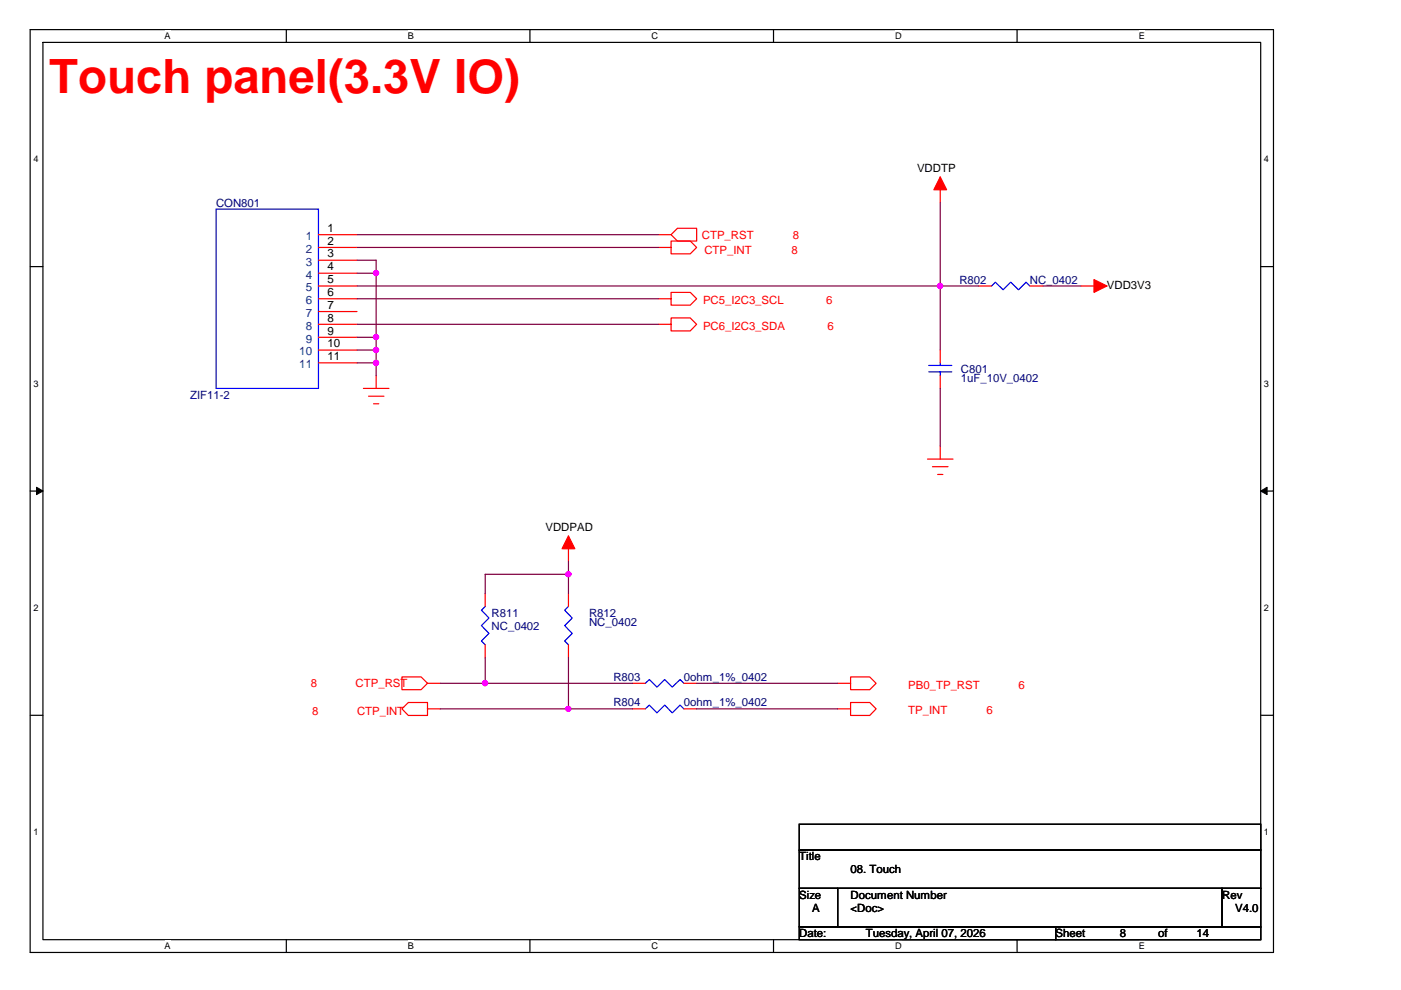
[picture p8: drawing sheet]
<svg xmlns="http://www.w3.org/2000/svg" width="297mm" height="210mm" viewBox="0 0 297 210" stroke-linecap="round" stroke-linejoin="round" font-family="sans-serif">
<path d="M6.4 6.3h263.6v195.6h-263.6zM9.1 9h258.2v190.2h-258.2z" fill="none" stroke="#000" stroke-width=".25"/>
<g fill="#fff">
<path d="M34.9 6.5h1.3v2.2h-1.3z"/>
<path d="M34.9 199.4h1.3v2.2h-1.3z"/>
</g>
<path d="M60.7 6.3v2.7M60.7 199.2v2.7" fill="none" stroke="#000" stroke-width=".25"/>
<g fill="#fff">
<path d="M86.5 6.5h1.3v2.2h-1.3z"/>
<path d="M86.5 199.4h1.3v2.2h-1.3z"/>
</g>
<path d="M112.4 6.3v2.7M112.4 199.2v2.7" fill="none" stroke="#000" stroke-width=".25"/>
<g fill="#fff">
<path d="M138.1 6.5h1.4v2.2h-1.4z"/>
<path d="M138.1 199.4h1.4v2.2h-1.4z"/>
</g>
<path d="M164 6.3v2.7M164 199.2v2.7" fill="none" stroke="#000" stroke-width=".25"/>
<g fill="#fff">
<path d="M189.8 6.5h1.3v2.2h-1.3z"/>
<path d="M189.8 199.4h1.3v2.2h-1.3z"/>
</g>
<path d="M215.6 6.3v2.7M215.6 199.2v2.7" fill="none" stroke="#000" stroke-width=".25"/>
<g fill="#fff">
<path d="M241.4 6.5h1.3v2.2h-1.3z"/>
<path d="M241.4 199.4h1.3v2.2h-1.3z"/>
<path d="M7.1 32.7h1v2.2h-1z"/>
<path d="M268 32.7h1v2.2h-1z"/>
<path d="M7.1 80.2h1v2.2h-1z"/>
<path d="M268 80.2h1v2.2h-1z"/>
</g>
<path d="M6.4 56.5h2.7M267.3 56.5h2.7" fill="none" stroke="#000" stroke-width=".25"/>
<g fill="#fff">
<path d="M7.1 127.8h1v2.2h-1z"/>
<path d="M268 127.8h1v2.2h-1z"/>
</g>
<path d="M6.4 104.1h2.7M267.3 104.1h2.7" fill="none" stroke="#000" stroke-width=".25"/>
<path d="M7.7 103.3l1.4 .8-1.4 .8zM267.3 104.1l1.3-.8v1.6z" fill="#000" stroke="#000" stroke-width=".21"/>
<g fill="#fff">
<path d="M7.1 175.3h1v2.2h-1z"/>
<path d="M268 175.3h1v2.2h-1z"/>
</g>
<path d="M6.4 151.7h2.7M267.3 151.7h2.7M169.5 174.8h97.8v5.4h-97.8zM169.5 180.2h97.8v8.2h-97.8zM169.5 188.4h8.1v8.1h-8.1zM169.5 196.5h54.3v2.7h-54.3zM177.6 188.4h81.5v8.1h-81.5zM223.8 196.5h43.5v2.7h-43.5zM259.1 188.4h8.2v8.1h-8.2z" fill="none" stroke="#000" stroke-width=".25"/>
<g fill="none" stroke="#f00" stroke-width=".25">
<path d="M199.3 37.5v5.5M67.5 49.8h8.2M67.5 52.5h8.2M67.5 55.2h8.2M67.5 57.9h8.2M139.6 52.5h2.7v-1.4h4l1.4 1.4-1.4 1.3h-4v-1.3M139.6 49.8h2.7l1.3 1.3h4.1v-2.7h-4.1l-1.3 1.4M67.5 60.6h8.2M67.5 63.3h8.2M67.5 66.1h8.2M67.5 68.8h8.2M67.5 71.5h8.2"/>
<path d="M67.5 74.2h8.2M67.5 76.9h8.2M79.8 79.6v2.8M139.6 63.3h2.7v-1.3h4l1.4 1.3-1.4 1.4h-4v-1.4M139.6 68.8h2.7v-1.4h4l1.4 1.4-1.4 1.4h-4v-1.4M199.3 74.2v2.7M199.3 79.6v2.8M207.5 60.6h2.7M218.4 60.6h2.7M229.2 60.6h5.5M77 82.4h5.5M78.1 84h3.3"/>
<path d="M79.2 85.6h1.1M196.6 97.3h5.5M197.7 98.9h3.3M199.3 94.6v2.7M120.5 113.6v5.5M198.8 100.6h1.1M102.9 136.7v2.8M102.9 125.9v2.7M120.5 136.7v2.8M120.5 125.9v2.7M90.6 150.3v1.4h-4l-1.4-1.4 1.4-1.4h4v1.4h2.7M90.6 144.9l-1.3-1.4h-4.1v2.7h4.1l1.3-1.3h2.7"/>
<path d="M134.1 144.9h2.7M134.1 150.3h2.7M145 144.9h2.7M145 150.3h2.7M177.6 144.9h2.7v-1.4h4.1l1.4 1.4-1.4 1.3h-4.1v-1.3M177.6 150.3h2.7v-1.4h4.1l1.4 1.4-1.4 1.4h-4.1v-1.4"/>
</g>
<g fill="#f00" stroke="#f00" stroke-width=".25">
<path d="M231.9 59.3l2.8 1.3-2.8 1.4z"/>
<path d="M199.3 37.5l1.4 2.7h-2.7z"/>
<path d="M120.5 113.6l1.4 2.7h-2.7z"/>
</g>
<path d="M45.8 44.3h21.7v38.1h-21.7zM196.9 78.8h4.9M196.9 77.5h4.9M199.3 76.9v.6M199.3 78.8v.8M210.2 60.6l.8-.8 1.7 1.6 1.6-1.6 1.6 1.6 1.7-1.6 .8 .8M102.9 128.6l-.8 .8 1.6 1.6-1.6 1.6 1.6 1.7-1.6 1.6 .8 .8M120.5 128.6l-.8 .8 1.6 1.6-1.6 1.6 1.6 1.7-1.6 1.6 .8 .8M136.8 144.9l.9-.8 1.6 1.6 1.6-1.6 1.6 1.6 1.7-1.6 .8 .8M136.8 150.3l.9-.8 1.6 1.6 1.6-1.6 1.6 1.6 1.7-1.6 .8 .8" fill="none" stroke="#00f" stroke-width=".25"/>
<g fill="none" stroke="#800040" stroke-width=".25">
<path d="M75.7 49.8h63.9M75.7 52.5h63.9M75.7 57.9h4.1M75.7 55.2h4.1v2.7M79.8 57.9v13.6M199.3 43v17.6M75.7 68.8h63.9M75.7 63.3h63.9M75.7 60.6h123.6M75.7 71.5h4.1M75.7 74.2h4.1M75.7 76.9h4.1"/>
<path d="M79.8 71.5v2.7M79.8 74.2v2.7M79.8 76.9v2.7M199.3 60.6h8.2M199.3 60.6v13.6M221.1 60.6h8.1M199.3 82.4v12.2M120.5 119.1v2.7M102.9 139.5v5.4M120.5 139.5v10.8M120.5 121.8h-17.6v4.1M120.5 121.8v4.1"/>
<path d="M93.3 144.9h9.6M93.3 150.3h27.2M102.9 144.9h31.2M120.5 150.3h13.6M147.7 150.3h29.9M147.7 144.9h29.9"/>
</g>
<g fill="#f0f" stroke="#f0f" stroke-width=".25">
<circle cx="79.7" cy="71.5" r=".52"/>
<circle cx="79.7" cy="57.9" r=".52"/>
<circle cx="79.7" cy="76.9" r=".54"/>
<circle cx="79.7" cy="74.2" r=".54"/>
<circle cx="199.3" cy="60.6" r=".54"/>
<circle cx="120.5" cy="150.3" r=".52"/>
<circle cx="120.5" cy="121.7" r=".54"/>
<circle cx="102.8" cy="144.9" r=".54"/>
</g>
<text font-size="10" fill="#f00" x="10.5" y="19.7">Touch panel(3.3V IO)</text>
<g font-size="2.5" fill="#004080">
<text x="64.8" y="50.9">1</text>
<text x="64.8" y="53.6">2</text>
<text x="64.8" y="56.3">3</text>
<text x="64.8" y="59.1">4</text>
<text x="64.8" y="61.8">5</text>
<text x="64.8" y="64.5">6</text>
<text x="64.8" y="67.2">7</text>
<text x="64.8" y="69.9">8</text>
<text x="63.5" y="75.4">10</text>
<text x="64.8" y="72.7">9</text>
<text x="63.5" y="78.1">11</text>
</g>
<g font-size="2.5">
<text x="69.4" y="49.2">1</text>
<text x="69.4" y="51.9">2</text>
<text x="69.4" y="54.6">3</text>
<text x="69.4" y="57.3">4</text>
<text x="69.4" y="60">5</text>
<text x="69.4" y="62.8">6</text>
<text x="69.4" y="65.5">7</text>
<text x="69.4" y="68.2">8</text>
<text x="69.4" y="70.9">9</text>
<text x="69.4" y="73.6">10</text>
<text x="69.4" y="76.3">11</text>
</g>
<g font-size="2.4">
<text x="194.4" y="36.5">VDDTP</text>
<text x="234.7" y="61.2">VDD3V3</text>
<text x="115.7" y="112.6">VDDPAD</text>
<text x="169.5" y="182.4">Title</text>
<text x="180.3" y="185.1">08. Touch</text>
<text x="169.5" y="190.6">Size</text>
<text x="180.3" y="190.6">Document Number</text>
<text x="259.1" y="190.6">Rev</text>
<text x="172.2" y="193.3">A</text>
<text x="180.3" y="193.3">&lt;Doc&gt;</text>
<text x="261.9" y="193.3">V4.0</text>
<text x="169.5" y="198.7">Date:</text>
<text x="183.6" y="198.7">Tuesday, April 07, 2026</text>
<text x="223.8" y="198.7">Sheet</text>
<text x="237.4" y="198.7">8</text>
<text x="245.5" y="198.7">of</text>
<text x="253.7" y="198.7">14</text>
</g>
<g font-size="2.4" fill="#000080">
<text x="45.8" y="43.8">CON801</text>
<text x="203.4" y="60.1">R802</text>
<text x="218.4" y="60.1">NC_0402</text>
<text x="203.7" y="79.1">C801</text>
<text x="203.7" y="81">1uF_10V_0402</text>
<text x="40.3" y="84.6">ZIF11-2</text>
<text x="104.2" y="130.8">R811</text>
<text x="124.9" y="130.8">R812</text>
<text x="104.2" y="133.5">NC_0402</text>
<text x="124.9" y="132.7">NC_0402</text>
<text x="130" y="144.4">R803</text>
<text x="130" y="149.8">R804</text>
<text x="145" y="144.4">0ohm_1%_0402</text>
<text x="145" y="149.8">0ohm_1%_0402</text>
</g>
<g font-size="2.4" fill="#f00">
<text x="148.8" y="50.6">CTP_RST</text>
<text x="149.4" y="53.9">CTP_INT</text>
<text x="167.8" y="53.9">8</text>
<text x="168.1" y="50.6">8</text>
<text x="149.1" y="64.4">PC5_I2C3_SCL</text>
<text x="175.2" y="64.4">6</text>
<text x="149.1" y="69.9">PC6_I2C3_SDA</text>
<text x="175.4" y="69.9">6</text>
<text x="65.9" y="145.7">8</text>
<text x="75.4" y="145.7">CTP_RST</text>
<text x="192.6" y="146">PB0_TP_RST</text>
<text x="215.9" y="146">6</text>
<text x="66.2" y="151.7">8</text>
<text x="75.7" y="151.7">CTP_INT</text>
<text x="192.6" y="151.4">TP_INT</text>
<text x="209.1" y="151.4">6</text>
</g>
<g font-size="1.9">
<text x="34.9" y="8.3">A</text>
<text x="86.5" y="8.3">B</text>
<text x="138.1" y="8.3">C</text>
<text x="189.8" y="8.3">D</text>
<text x="241.4" y="8.3">E</text>
<text x="7.1" y="34.4">4</text>
<text x="268" y="34.4">4</text>
<text x="7.1" y="82">3</text>
<text x="268" y="82">3</text>
<text x="7.1" y="129.6">2</text>
<text x="268" y="129.6">2</text>
<text x="7.1" y="177.1">1</text>
<text x="268" y="177.1">1</text>
<text x="34.9" y="201.2">A</text>
<text x="86.5" y="201.2">B</text>
<text x="138.1" y="201.2">C</text>
<text x="189.8" y="201.2">D</text>
<text x="241.4" y="201.2">E</text>
</g>
</svg>
